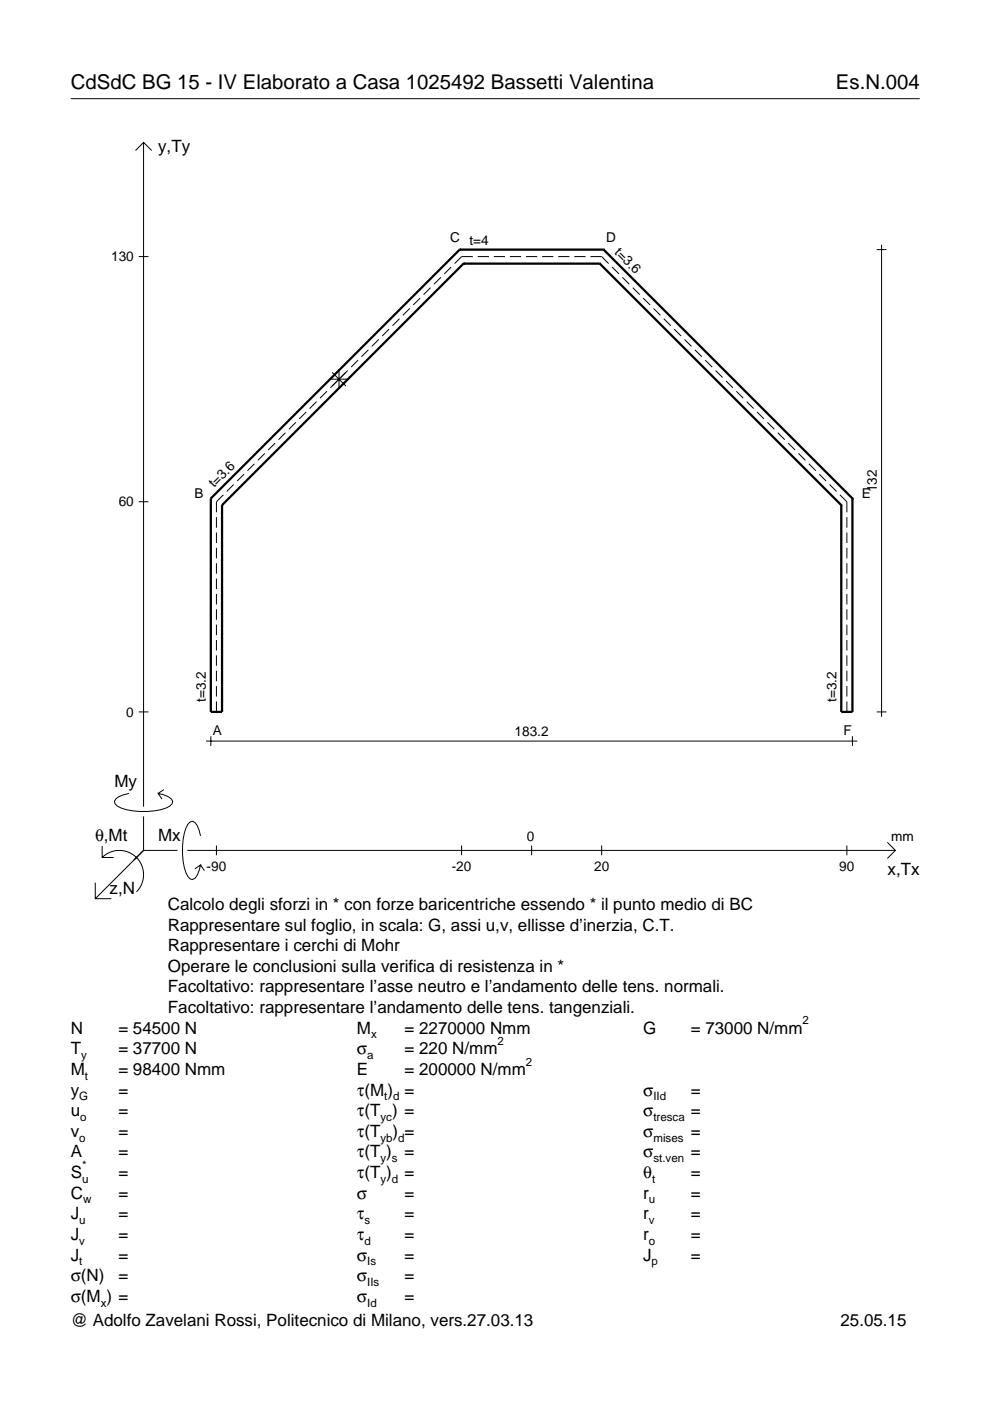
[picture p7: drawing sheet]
<svg xmlns="http://www.w3.org/2000/svg" width="210mm" height="297mm" viewBox="0 0 210 297" stroke-linecap="round" stroke-linejoin="round" font-family="sans-serif">
<g fill="none" stroke="#000" stroke-width=".21">
<path d="M15 20.9h180M28.7 31.9l1.7-1.7 1.8 1.7M30.4 30.2v140.8M29.4 54.4h2.1M93.5 58.8l-1.5 1.5M95.7 56.6l-1.5 1.5M100.2 54.4h-2.3l-1.5 1.5M101.3 54.4h2.4M104.7 54.4h2.4M108.1 54.4h2.4M111.5 54.4h2.4M114.9 54.4h2.4"/>
<path d="M118.4 54.4h2.3M121.8 54.4h2.4M125.2 54.4h2.4l1.4 1.5M129.8 56.6l1.4 1.5M132 58.8l1.4 1.5M185.9 52.9h2M186.9 51.9v100.1M70.4 78.9l2.9 3M71.9 78.3v4.2M73.7 78.6l-3.7 3.6M75.9 76.4l-1.5 1.4M78.1 74.2l-1.5 1.4"/>
<path d="M80.3 72l-1.5 1.4M82.5 69.8l-1.5 1.4M84.7 67.6l-1.5 1.5M86.9 65.4l-1.5 1.5M89.1 63.2l-1.5 1.5M91.3 61l-1.5 1.5M134.2 61l1.4 1.5M136.4 63.2l1.4 1.5M138.6 65.4l1.4 1.5M140.7 67.6l1.5 1.5M142.9 69.8l1.5 1.4M145.1 72l1.5 1.4"/>
<path d="M147.3 74.2l1.5 1.4M149.5 76.4l1.5 1.4M151.7 78.6l1.5 1.4M53.9 98.3l-1.4 1.5M56.1 96.1l-1.4 1.5M58.3 93.9l-1.4 1.5M60.5 91.7l-1.4 1.5M62.7 89.5l-1.4 1.5M64.9 87.3l-1.4 1.5M67.1 85.2l-1.5 1.4M69.3 83l-1.5 1.4M69.8 80.4h4.1"/>
<path d="M153.9 80.8l1.5 1.4M156.1 83l1.5 1.4M158.3 85.2l1.5 1.4M160.5 87.3l1.5 1.5M162.7 89.5l1.5 1.5M164.9 91.7l1.5 1.5M167.1 93.9l1.5 1.5M169.3 96.1l1.5 1.5M171.5 98.3l1.5 1.5M29.4 106.4h2.1M45.9 109.6v2.3M45.9 112.9v2.2"/>
<path d="M45.9 116.2v2.2M45.9 119.4v2.2M47.4 104.9l-1.5 1.5v2.2M49.5 102.7l-1.4 1.5M51.7 100.5l-1.4 1.5M173.7 100.5l1.5 1.5M175.9 102.7l1.5 1.5M178.1 104.9l1.5 1.5v2.2M179.6 109.6v2.3M179.6 112.9v2.2M179.6 116.2v2.2M179.6 119.4v2.2"/>
<path d="M45.9 122.7v2.2M45.9 125.9v2.3M45.9 129.2v2.2M45.9 132.4v2.3M45.9 135.7v2.2M45.9 138.9v2.3M179.6 122.7v2.2M179.6 125.9v2.3M179.6 129.2v2.2M179.6 132.4v2.3M179.6 135.7v2.2M179.6 138.9v2.3"/>
<path d="M29.4 150.9h2.1M43.7 157.1h138.1M44.7 156.1v2.1M45.9 142.2v2.2M45.9 145.5v2.2M45.9 148.7v2.2M179.6 142.2v2.2M179.6 145.5v2.2M179.6 148.7v2.2M180.7 156.1v2.1M185.9 150.9h2M21.7 179.4v2.4h2.4"/>
<path d="M27.3 168.2a3.6 3.6 0 0 0-3 1.7l.1 .5a5.6 5.6 0 0 0 3.8 1.5 13.4 13.4 0 0 0 7.8-1l.5-.5 .1-.5a3.6 3.6 0 0 0-3.1-1.7l.8 1.2M30.4 173.1v7.2M34.7 167.4l-1.2 .8M42.5 177.2a3.6 3.6 0 0 0-1.7-3.1l-.5 .2a5.7 5.7 0 0 0-1.5 3.7 13.3 13.3 0 0 0 1 7.9l.5 .5 .5 .1a3.6 3.6 0 0 0 1.7-3.1l-1.2 .8M45.9 179.3v2M97.9 179.3v2M112.7 179.3v2M127.6 179.3v2M179.6 179.3v2M188.1 178.6l1.7 1.7-1.7 1.7M20.2 187.2v3.3h3.4M21.7 181.8a5.1 5.1 0 0 1 7.2 0 5.1 5.1 0 0 1 0 7.3"/>
<path d="M30.4 180.3l-10.2 10.2M30.4 180.3h7.2M39.7 180.3h150.1M42.5 183.4l.8 1.2"/>
</g>
<g fill="none" stroke="#000" stroke-width=".48">
<path d="M97.5 52.9h.1M97.5 52.9l-52.8 52.8M97.5 52.9h30.5M98.3 55.9h.1M98.3 55.9l-51.2 51.2M98.3 55.9h28.9M127.2 55.9h.1M127.2 55.9l51.2 51.2M128 52.9h.1M128 52.9l52.7 52.8M44.7 105.7h.1M44.7 105.7v45.2h2.4v-43.8"/>
<path d="M47.1 107.1h.1M178.4 107.1h.1M180.7 105.7h.1M180.7 105.7v45.2h-2.3v-43.8"/>
</g>
<g font-size="4.3">
<text x="15" y="18.9">CdSdC BG 15 - IV Elaborato a Casa 1025492 Bassetti Valentina</text>
<text x="177.2" y="18.9">Es.N.004</text>
</g>
<g font-size="3.6">
<text x="33.5" y="32.3">y,Ty</text>
<text x="24.3" y="166.9">My</text>
<text x="20.1" y="178.2">θ,Mt</text>
<text x="33.5" y="178.2">Mx</text>
<text x="188.2" y="185.5">x,Tx</text>
<text x="23.2" y="189.6">z,N</text>
<text x="35.6" y="192.9">Calcolo degli sforzi in * con forze baricentriche essendo * il punto medio di BC</text>
<text x="35.6" y="197.3">Rappresentare sul foglio, in scala: G, assi u,v, ellisse d’inerzia, C.T.</text>
<text x="35.6" y="201.7">Rappresentare i cerchi di Mohr</text>
<text x="35.6" y="206">Operare le conclusioni sulla verifica di resistenza in *</text>
<text x="35.6" y="210.4">Facoltativo: rappresentare l’asse neutro e l’andamento delle tens. normali.</text>
<text x="35.6" y="214.8">Facoltativo: rappresentare l’andamento delle tens. tangenziali.</text>
<text x="15" y="219.2">N</text>
<text x="25.1" y="219.2">= 54500 N</text>
<text x="75.7" y="219.2">M</text>
<text x="85.8" y="219.2">= 2270000 Nmm</text>
<text x="136.4" y="219.2">G</text>
<text x="146.5" y="219.2">= 73000 N/mm</text>
<text x="15" y="227.9">M</text>
<text x="15" y="223.5">T</text>
<text x="25.1" y="223.5">= 37700 N</text>
<text x="25.1" y="227.9">= 98400 Nmm</text>
<text x="75.7" y="223.5">σ</text>
<text x="75.7" y="227.9">E</text>
<text x="85.8" y="223.5">= 220 N/mm</text>
<text x="85.8" y="227.9">= 200000 N/mm</text>
<text x="15" y="232.3">y</text>
<text x="25.1" y="232.3">=</text>
<text x="75.7" y="232.3">τ(M ) =</text>
<text x="136.4" y="232.3">σ</text>
<text x="146.5" y="232.3">=</text>
<text x="15" y="236.7">u</text>
<text x="25.1" y="236.7">=</text>
<text x="75.7" y="236.7">τ(T ) =</text>
<text x="136.4" y="236.7">σ</text>
<text x="146.5" y="236.7">=</text>
<text x="15" y="241">v</text>
<text x="15" y="245.4">A</text>
<text x="25.1" y="241">=</text>
<text x="25.1" y="245.4">=</text>
<text x="75.7" y="245.4">τ(T )</text>
<text x="75.7" y="241">τ(T</text>
<text x="83.3" y="241">) =</text>
<text x="85.8" y="245.4">=</text>
<text x="136.4" y="241">σ</text>
<text x="136.4" y="245.4">σ</text>
<text x="146.5" y="241">=</text>
<text x="146.5" y="245.4">=</text>
<text x="15" y="249.8">S</text>
<text x="25.1" y="249.8">=</text>
<text x="75.7" y="249.8">τ(T )</text>
<text x="85.8" y="249.8">=</text>
<text x="136.4" y="249.8">θ</text>
<text x="146.5" y="249.8">=</text>
<text x="15" y="254.2">C</text>
<text x="25.1" y="254.2">=</text>
<text x="75.7" y="254.2">σ</text>
<text x="85.8" y="254.2">=</text>
<text x="136.4" y="254.2">r</text>
<text x="146.5" y="254.2">=</text>
<text x="15" y="258.5">J</text>
<text x="15" y="262.9">J</text>
<text x="25.1" y="258.5">=</text>
<text x="25.1" y="262.9">=</text>
<text x="75.7" y="258.5">τ</text>
<text x="75.7" y="262.9">τ</text>
<text x="85.8" y="258.5">=</text>
<text x="85.8" y="262.9">=</text>
<text x="136.4" y="258.5">r</text>
<text x="136.4" y="262.9">r</text>
<text x="146.5" y="258.5">=</text>
<text x="146.5" y="262.9">=</text>
<text x="15" y="267.3">J</text>
<text x="25.1" y="267.3">=</text>
<text x="75.7" y="267.3">σ</text>
<text x="85.8" y="267.3">=</text>
<text x="136.4" y="267.3">J</text>
<text x="146.5" y="267.3">=</text>
<text x="15" y="271.7">σ(N)</text>
<text x="25.1" y="271.7">=</text>
<text x="75.7" y="271.7">σ</text>
<text x="85.8" y="271.7">=</text>
<text x="15" y="281.2">@ Adolfo Zavelani Rossi, Politecnico di Milano, vers.27.03.13</text>
<text x="15" y="276">σ(M ) =</text>
<text x="75.7" y="276">σ</text>
<text x="85.8" y="276">=</text>
<text x="178.2" y="281.2">25.05.15</text>
</g>
<g font-size="2.9">
<text x="95.4" y="51.2">C t=4</text>
<text x="128.5" y="51.2">D</text>
<text x="130.2" y="53.6" transform="rotate(45 130.2 53.6)">t=3.6</text>
<text x="23.6" y="55.4">130</text>
<text x="25.2" y="107.4">60</text>
<text x="41.2" y="105.7">B</text>
<text x="45.4" y="103.5" transform="rotate(-45 45.4 103.5)">t=3.6</text>
<text x="182.7" y="105.7">E</text>
<text x="185.9" y="104.3" transform="rotate(-90 185.9 104.3)">132</text>
<text x="43.7" y="148.9" transform="rotate(-90 43.7 148.9)">t=3.2</text>
<text x="177.3" y="148.9" transform="rotate(-90 177.3 148.9)">t=3.2</text>
<text x="26.8" y="151.9">0</text>
<text x="45.1" y="155.8">A</text>
<text x="178.8" y="155.8">F</text>
<text x="109.1" y="156.1">183.2</text>
<text x="111.7" y="178.2">0</text>
<text x="189" y="178.2">mm</text>
<text x="43.8" y="184.7">-90</text>
<text x="95.8" y="184.7">-20</text>
<text x="126" y="184.7">20</text>
<text x="178" y="184.7">90</text>
</g>
<g font-size="2.4">
<text x="78.7" y="220.2">x</text>
<text x="105.5" y="221.5">2</text>
<text x="170.2" y="217.2">2</text>
<text x="17.2" y="224.5">y</text>
<text x="77.9" y="224.5">a</text>
<text x="111.5" y="225.9">2</text>
<text x="16.8" y="233.3">G</text>
<text x="18" y="228.9">t</text>
<text x="81.5" y="233.3">t d</text>
<text x="138.5" y="233.3">IId</text>
<text x="17" y="237.7">o</text>
<text x="80.7" y="237.7">yc</text>
<text x="138.5" y="237.7">tresca</text>
<text x="16.8" y="242">o</text>
<text x="80.7" y="242">yb d</text>
<text x="138.5" y="242">mises</text>
<text x="17.4" y="250.8">u</text>
<text x="17.4" y="247.8">*</text>
<text x="80.7" y="246.4">y s</text>
<text x="80.7" y="250.8">y d</text>
<text x="138.2" y="250.8">t</text>
<text x="138.5" y="246.4">st.ven</text>
<text x="17.6" y="255.2">w</text>
<text x="137.6" y="255.2">u</text>
<text x="16.8" y="259.5">u</text>
<text x="16.8" y="263.9">v</text>
<text x="77.3" y="259.5">s</text>
<text x="77.3" y="263.9">d</text>
<text x="137.6" y="259.5">v</text>
<text x="137.6" y="263.9">o</text>
<text x="16.8" y="268.3">t</text>
<text x="77.9" y="268.3">Is</text>
<text x="138.2" y="268.3">p</text>
<text x="77.9" y="272.7">IIs</text>
<text x="21.4" y="277">x</text>
<text x="77.9" y="277">Id</text>
</g>
</svg>
